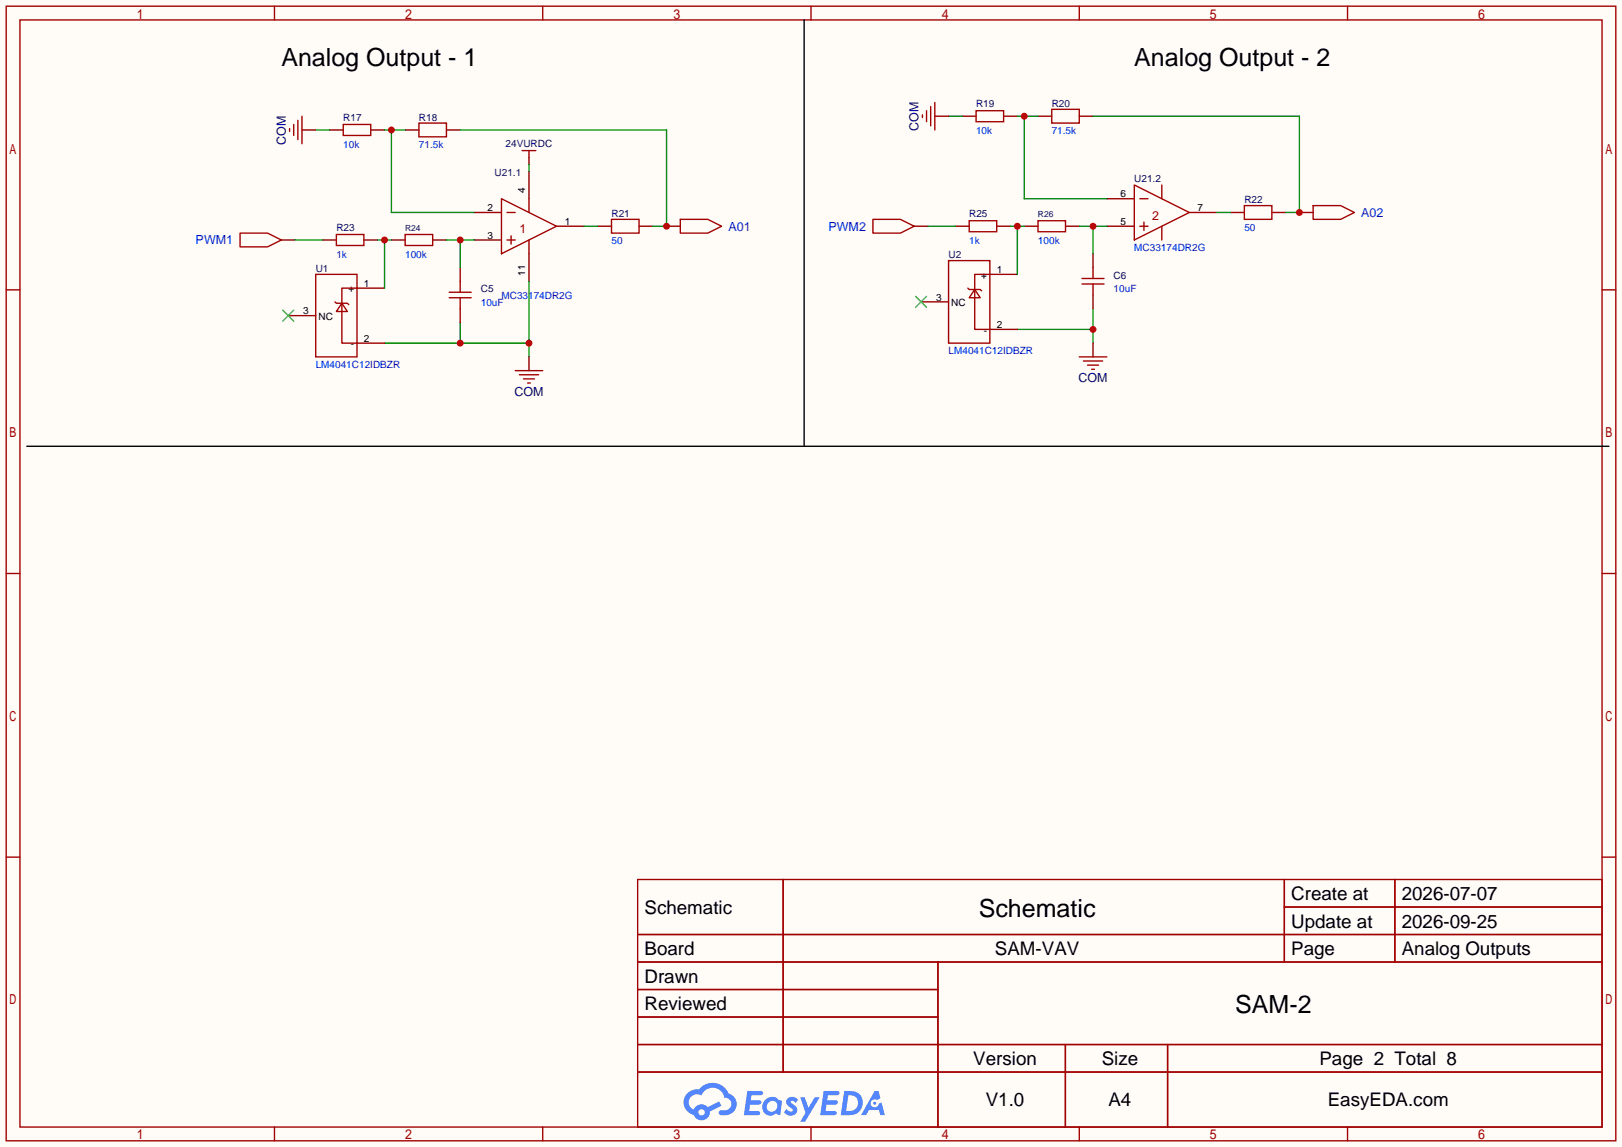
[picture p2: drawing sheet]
<svg xmlns="http://www.w3.org/2000/svg" width="299mm" height="212mm" viewBox="0 0 299 212" stroke-linecap="round" stroke-linejoin="round" font-family="sans-serif">
<path d="M0 0h299.5v211.8h-299.5z" fill="#fffcf7"/>
<g fill="none" stroke="#a10000" stroke-width=".25">
<path d="M1.1 1.1h297.2v209.6h-297.2zM3.7 3.7h292.1v204.5h-292.1zM50.7 1.1v2.6M100.2 1.1v2.6M149.7 1.1v2.6M199.3 1.1v2.6M248.8 1.1v2.6M1.1 53.5h2.6M295.8 53.5h2.5M1.1 105.9h2.6M295.8 105.9h2.5M1.1 158.3h2.6"/>
<path d="M295.8 158.3h2.5M117.7 162.4h178.1v45.8h-178.1zM117.7 172.6h178.1M117.7 177.7h178.1M144.6 162.4v35.6M173.2 177.7v30.5M237.1 162.4v15.3M237.1 167.5h58.7M257.5 162.4v15.3M117.7 182.8h55.5M117.7 192.9h178.1M117.7 187.8h55.5"/>
<path d="M117.7 198h178.1M196.7 192.9v15.3M215.6 192.9v15.3M50.7 208.2v2.5M100.2 208.2v2.5M149.7 208.2v2.5M199.3 208.2v2.5M248.8 208.2v2.5"/>
</g>
<g fill="#5487ff">
<path d="M145.5 202.8a1.3 1.3 0 0 1 1.8 .3l-.4 .6a.54 .54 0 0 0-.9-.2l.1 .2a1.58 1.58 0 0 1 1.1 1.6 1.43 1.43 0 0 1-2.5 .1l.5-.6a.64 .64 0 0 0 .5 .5 .64 .64 0 0 0 .7-.3l-.2-.2a1.6 1.6 0 0 1-1-1.6z"/>
<path d="M147.7 202.7h.9l.7 1.9 1.1-1.9h.9l-2.7 4.5h-.9l1-1.7z"/>
<path d="M138 201.5h1.6a1.31 1.31 0 0 1 1.2 .2 .4 .4 0 0 1-.3 .6h-1.8l-.1 .9h1.6a.4 .4 0 0 1 .4 .4 .4 .4 0 0 1-.4 .4h-1.7l-.2 1.2h.8a1.23 1.23 0 0 1 1.2 .2 .39 .39 0 0 1-.3 .6h-2.7z"/>
<path d="M152.1 201.5h1.6a1.32 1.32 0 0 1 1.3 .2 .39 .39 0 0 1-.4 .6h-1.7l-.2 .9h1.7a.4 .4 0 0 1 .3 .4 .4 .4 0 0 1-.4 .4h-1.7l-.2 1.2h.8a1.23 1.23 0 0 1 1.2 .2 .39 .39 0 0 1-.3 .6h-2.7z"/>
<path d="M161.5 201.5h.7l.4 1.3-.7 .4a.75 .75 0 0 0-1.1 .3 .75 .75 0 0 0 .5 1 .75 .75 0 0 0 .9-.6l.6-.3 .6 2.4h-.9l-.2-1h-1.9l-.5 1h-.9z"/>
<path d="M155.9 201.5l-.7 4.5h1.5a2.27 2.27 0 0 0 2.6-2.3 2.27 2.27 0 0 0-2.7-2.2zM156.6 202.3a1.5 1.5 0 0 1 1.8 1.5 1.5 1.5 0 0 1-1.9 1.4h-.3z"/>
<path d="M141.3 203.1a1.62 1.62 0 0 0-.4 2.1 1.62 1.62 0 0 0 2 .7l.4-.3 .3 .3 .5 .1 .3-2.5-.2-.3h-.4a1.58 1.58 0 0 0-2.5-.1zM141.9 203.6a.99 .99 0 0 1 1.6 .3 .99 .99 0 0 1-.9 1.4 .94 .94 0 0 1-1-.5 .94 .94 0 0 1 .3-1.2z"/>
<path d="M126.9 201.9a2.37 2.37 0 0 0 1.2 4 1.54 1.54 0 0 0 1.7 1 1.54 1.54 0 0 0 1.3-1.6l2.1-1.1-.5-.8-2 1.1a1.57 1.57 0 0 0-2.6 .4 1.5 1.5 0 0 1-.8-2.1 1.5 1.5 0 0 1 2.2-.5 2.23 2.23 0 0 1 2.3-1.4 2.23 2.23 0 0 1 2 1.8 1.16 1.16 0 0 1 1.2 1.1 1.16 1.16 0 0 1-1 1.3h-.7a.47 .47 0 0 0-.6 .3 .47 .47 0 0 0 .4 .6 2.23 2.23 0 0 0 2.3-.7 2.23 2.23 0 0 0 .4-2.3 2.16 2.16 0 0 0-1.3-1.1 3.2 3.2 0 0 0-5.4-.7l-1.2 .1zM129 205.4a.58 .58 0 0 1 1.1 0 .58 .58 0 0 1-1.1 0z"/>
<circle cx="161.5" cy="203.8" r=".28"/>
</g>
<path d="M92.6 36.7l10.1 5.1-10.1 5.1zM93.6 39.2h1.5M97.7 36.7v2.5M209.4 34.2l10.2 5-10.2 5.1zM210.4 36.7h1.6M214.5 34.2v2.5M93.6 44.3h1.5M94.4 43.6v1.5M97.7 44.3v2.6M210.4 41.8h1.6M211.2 41v1.5M214.5 41.8v2.5" fill="none" stroke="#a10000" stroke-width=".25"/>
<path d="M87.5 39.2h5.1M97.7 31.6v5.1M204.3 36.7h5.1M219.6 39.2h5.1M87.5 44.3h5.1M97.7 46.9v5M102.7 41.8h5.1M204.3 41.8h5.1" fill="none" stroke="#870000" stroke-width=".25"/>
<path d="M85 59.6v3.8M97.7 51.9v14M71 63.4h26.7" fill="none" stroke="#008700" stroke-width=".25"/>
<g fill="#c00">
<circle cx="97.7" cy="63.4" r=".63"/>
<circle cx="85" cy="63.4" r=".63"/>
</g>
<g fill="none" stroke="#870000" stroke-width=".25">
<path d="M74.8 24h2.5M82.4 24h2.6M97.7 29.1v1.3M53.2 58.3h5.1M59.6 44.3h2.5M65.9 53.2h5.1M67.2 44.3h2.5M72.3 44.3h2.5M79.9 44.3h2.5M85 49.4v2.5M85 57v2.6M110.4 41.8h2.5"/>
<path d="M118 41.8h2.5M65.9 63.4h5.1"/>
</g>
<g fill="none" stroke="#a10000" stroke-width=".25">
<path d="M77.3 22.7h5.1v2.6h-5.1zM96.4 27.8h2.5M97.7 27.8v1.3M58.3 50.7h7.6v15.2h-7.6zM61.8 55.8l.3 .2h2l.3 .3M62.1 43.3h5.1v2h-5.1zM63.1 56l1 1.5h-2zM65.9 53.2h-2.8v10.2h2.8M74.8 43.3h5.1v2h-5.1zM82.9 55h4.1M82.9 54h4.1M85 51.9v2.1"/>
<path d="M85 55v2M112.9 40.5h5.1v2.6h-5.1z"/>
</g>
<path d="M97.7 30.4v1.2M69.7 44.3h2.6M71 44.3v8.9" fill="none" stroke="#008700" stroke-width=".25"/>
<path d="M52.2 57.3l2 2M54.2 57.3l-2 2" fill="none" stroke="#3c3" stroke-width=".25"/>
<circle cx="71" cy="44.3" r=".63" fill="#c00"/>
<path d="M82.4 44.3h5.1M85 44.3v5.1" fill="none" stroke="#008700" stroke-width=".25"/>
<circle cx="85" cy="44.3" r=".63" fill="#c00"/>
<path d="M60.8 24h2.6M68.5 24h2.5" fill="none" stroke="#870000" stroke-width=".25"/>
<path d="M63.4 23h5.1v2h-5.1z" fill="none" stroke="#a10000" stroke-width=".25"/>
<path d="M58.3 24h2.5M71 24h3.8M72.3 24v15.2h15.2M85 24h38.1v17.8h-2.6M107.8 41.8h2.6" fill="none" stroke="#008700" stroke-width=".25"/>
<circle cx="72.3" cy="24" r=".63" fill="#c00"/>
<path d="M51.9 44.3h2.6M123.1 41.8h2.5" fill="none" stroke="#870000" stroke-width=".25"/>
<path d="M44.3 43.1h5.1l2.5 1.2-2.5 1.3h-5.1z" fill="none" stroke="#a10000" stroke-width=".25"/>
<path d="M54.5 44.3h5.1" fill="none" stroke="#008700" stroke-width=".25"/>
<circle cx="123.1" cy="41.8" r=".63" fill="#c00"/>
<path d="M125.6 40.5h5.1l2.5 1.3-2.5 1.3h-5.1z" fill="none" stroke="#a10000" stroke-width=".25"/>
<path d="M201.8 57v6.4M187.8 60.8h14" fill="none" stroke="#008700" stroke-width=".25"/>
<circle cx="201.8" cy="60.8" r=".63" fill="#c00"/>
<g fill="none" stroke="#870000" stroke-width=".25">
<path d="M191.6 21.5h2.6M199.3 21.5h2.5M227.2 39.2h2.5M234.8 39.2h2.6M170.1 55.8h5M176.4 41.8h2.5M182.8 50.7h5M184 41.8h2.6M189.1 41.8h2.5M196.7 41.8h2.6M201.8 46.9v2.5M201.8 54.5v2.5"/>
<path d="M182.8 60.8h5"/>
</g>
<path d="M194.2 20.2h5.1v2.5h-5.1zM229.7 38h5.1v2.5h-5.1zM175.1 48.1h7.7v15.3h-7.7zM178.7 53.2l.2 .3h2.1l.2 .2M178.9 40.8h5.1v2h-5.1zM180 53.5l1 1.5h-2.1zM182.8 50.7h-2.8v10.1h2.8M191.6 40.8h5.1v2h-5.1zM199.8 52.5h4M199.8 51.4h4M201.8 49.4v2M201.8 52.5v2" fill="none" stroke="#a10000" stroke-width=".25"/>
<path d="M169 54.7l2.1 2.1M171.1 54.7l-2.1 2.1" fill="none" stroke="#3c3" stroke-width=".25"/>
<path d="M186.6 41.8h2.5M187.8 41.8v8.9" fill="none" stroke="#008700" stroke-width=".25"/>
<circle cx="187.8" cy="41.8" r=".63" fill="#c00"/>
<path d="M199.3 41.8h5M201.8 41.8v5.1" fill="none" stroke="#008700" stroke-width=".25"/>
<circle cx="201.8" cy="41.8" r=".63" fill="#c00"/>
<path d="M177.7 21.5h2.5M185.3 21.5h2.5" fill="none" stroke="#870000" stroke-width=".25"/>
<path d="M180.2 20.4h5.1v2.1h-5.1z" fill="none" stroke="#a10000" stroke-width=".25"/>
<path d="M175.1 21.5h2.6M187.8 21.5h3.8M189.1 21.5v15.2h15.2M201.8 21.5h38.1v17.7h-2.5M224.7 39.2h2.5" fill="none" stroke="#008700" stroke-width=".25"/>
<circle cx="189.1" cy="21.5" r=".63" fill="#c00"/>
<path d="M239.9 39.2h2.5M168.8 41.8h2.5" fill="none" stroke="#870000" stroke-width=".25"/>
<path d="M161.2 40.5h5l2.6 1.3-2.6 1.3h-5z" fill="none" stroke="#a10000" stroke-width=".25"/>
<path d="M171.3 41.8h5.1" fill="none" stroke="#008700" stroke-width=".25"/>
<circle cx="239.9" cy="39.2" r=".63" fill="#c00"/>
<g fill="none" stroke="#a10000" stroke-width=".25">
<path d="M171.8 19.7v3.5M172.6 18.9v5.1M53.5 23.7v.6M54.2 23v2M55 22.2v3.6M55.8 21.5v5M170.3 21.2v.5M171.1 20.4v2.1M242.4 38h5.1l2.6 1.2-2.6 1.3h-5.1zM95.1 68.5h5.1M95.9 69.2h3.5M96.6 70h2.1"/>
<path d="M97.4 70.7h.5M199.3 65.9h5M200 66.7h3.6M200.8 67.4h2M201.5 68.2h.6"/>
</g>
<path d="M148.5 3.7v78.7M5 82.4h292.1" fill="none" stroke="#000" stroke-width=".25"/>
<path d="M55.8 24h2.5M172.6 21.5h2.5M97.7 65.9v2.6M201.8 63.4v2.5" fill="none" stroke="#870000" stroke-width=".25"/>
<g font-size="4.6">
<text x="51.9" y="12.1">Analog Output - 1</text>
<text x="209.4" y="12.1">Analog Output - 2</text>
<text x="180.7" y="169.4">Schematic</text>
<text x="228.1" y="187.1">SAM-2</text>
</g>
<g font-size="3.5">
<text x="238.4" y="166.2">Create at</text>
<text x="258.8" y="166.2">2026-07-07</text>
<text x="119" y="168.8">Schematic</text>
<text x="238.4" y="171.3">Update at</text>
<text x="258.8" y="171.3">2026-09-25</text>
<text x="119" y="176.4">Board</text>
<text x="183.7" y="176.4">SAM-VAV</text>
<text x="238.4" y="176.4">Page</text>
<text x="258.8" y="176.4">Analog Outputs</text>
<text x="119" y="181.5">Drawn</text>
<text x="119" y="186.6">Reviewed</text>
<text x="179.7" y="196.7">Version</text>
<text x="203.4" y="196.7">Size</text>
<text x="243.6" y="196.7">Page 2 Total 8</text>
<text x="182" y="204.3">V1.0</text>
<text x="204.7" y="204.3">A4</text>
<text x="245.1" y="204.3">EasyEDA.com</text>
</g>
<g font-size="2.3" fill="#000080">
<text x="52.8" y="26.7" transform="rotate(-90 52.8 26.7)">COM</text>
<text x="169.6" y="24.2" transform="rotate(-90 169.6 24.2)">COM</text>
<text x="199.1" y="70.5">COM</text>
<text x="95" y="73.1">COM</text>
</g>
<g font-size="2.3" fill="#a00000">
<text x="212.7" y="40.6">2</text>
<text x="95.9" y="43.1">1</text>
</g>
<g font-size="2.3" fill="#00f">
<text x="251.3" y="40.1">A02</text>
<text x="36.1" y="45.1">PWM1</text>
<text x="134.5" y="42.6">A01</text>
<text x="153" y="42.6">PWM2</text>
</g>
<g font-size="1.8" fill="#000080">
<text x="63.4" y="22.3">R17</text>
<text x="77.3" y="22.3">R18</text>
<text x="180.2" y="19.7">R19</text>
<text x="194.2" y="19.7">R20</text>
<text x="93.4" y="27.1">24VURDC</text>
<text x="91.3" y="32.4">U21.1</text>
<text x="209.4" y="33.7">U21.2</text>
<text x="112.9" y="40.1">R21</text>
<text x="178.9" y="40.1">R25</text>
<text x="229.7" y="37.5">R22</text>
<text x="62.1" y="42.6">R23</text>
<text x="175.1" y="47.7">U2</text>
<text x="58.3" y="50.2">U1</text>
<text x="205.6" y="51.5">C6</text>
<text x="88.8" y="54">C5</text>
</g>
<g font-size="1.8" fill="#00f">
<text x="63.4" y="27.4">10k</text>
<text x="77.3" y="27.4">71.5k</text>
<text x="180.2" y="24.8">10k</text>
<text x="194.2" y="24.8">71.5k</text>
<text x="62.1" y="47.7">1k</text>
<text x="74.8" y="47.7">100k</text>
<text x="112.9" y="45.1">50</text>
<text x="178.9" y="45.1">1k</text>
<text x="191.6" y="45.1">100k</text>
<text x="209.4" y="46.4">MC33174DR2G</text>
<text x="229.7" y="42.6">50</text>
<text x="88.8" y="56.6">10uF</text>
<text x="92.6" y="55.3">MC33174DR2G</text>
<text x="205.6" y="54">10uF</text>
<text x="175.1" y="65.5">LM4041C12IDBZR</text>
<text x="58.3" y="68">LM4041C12IDBZR</text>
</g>
<g font-size="1.8">
<text x="96.9" y="35.7" transform="rotate(-90 96.9 35.7)">4</text>
<text x="90" y="39">2</text>
<text x="104.3" y="41.6">1</text>
<text x="206.9" y="41.6">5</text>
<text x="206.9" y="36.5">6</text>
<text x="221.1" y="39">7</text>
<text x="90" y="44.1">3</text>
<text x="64.3" y="54">+</text>
<text x="67.2" y="53">1</text>
<text x="96.9" y="50.9" transform="rotate(-90 96.9 50.9)">11</text>
<text x="181.2" y="51.5">+</text>
<text x="184" y="50.4">1</text>
<text x="56" y="58.1">3</text>
<text x="58.8" y="59.1">NC</text>
<text x="172.8" y="55.5">3</text>
<text x="175.6" y="56.5">NC</text>
<text x="64.8" y="64.2">-</text>
<text x="67.2" y="63.1">2</text>
<text x="181.6" y="61.6">-</text>
<text x="184" y="60.6">2</text>
</g>
<g font-size="1.6" fill="#000080">
<text x="191.6" y="40.1">R26</text>
<text x="74.8" y="42.6">R24</text>
</g>
</svg>
